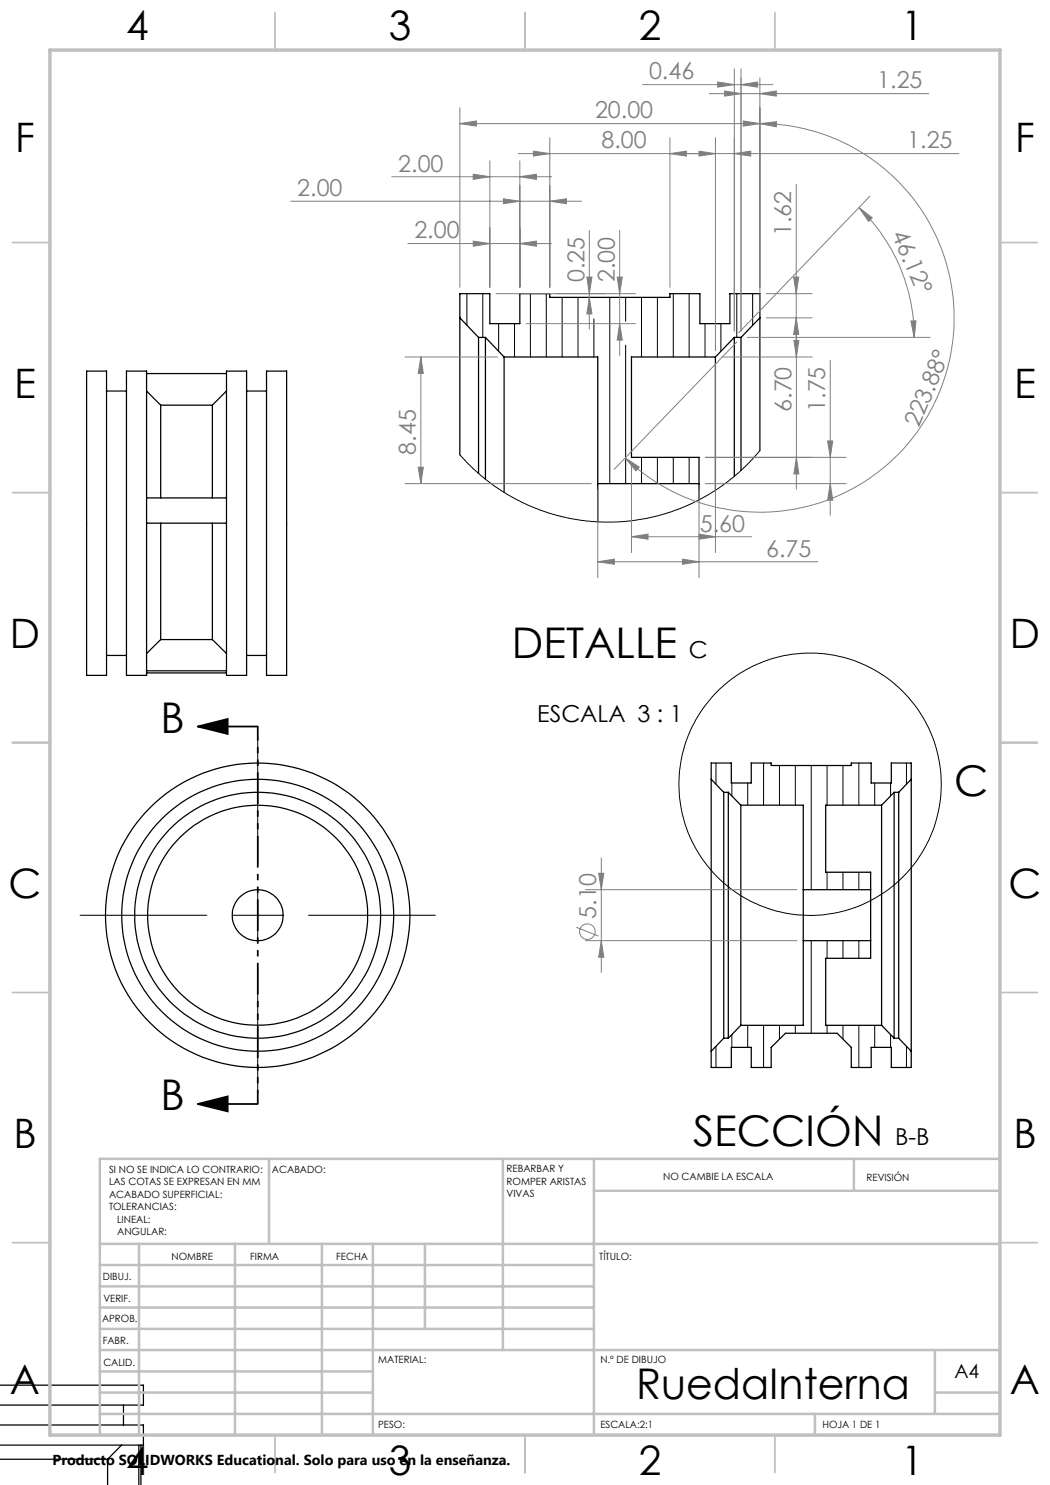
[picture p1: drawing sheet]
<svg xmlns="http://www.w3.org/2000/svg" width="210mm" height="297mm" viewBox="0 0 210 297" stroke-linecap="round" stroke-linejoin="round" font-family="sans-serif">
<g fill="none" stroke="#000" stroke-width=".25">
<path d="M17.3 74.2h4v60.9h-4zM21.3 78.2h4M25.3 74.2h4v60.9h-4zM29.3 78.2l2.8 2.8M29.3 74.7h16M45.3 74.2h4v60.9h-4zM45.3 78.2l-2.8 2.8M49.3 78.2h4M53.3 74.2h4v60.9h-4zM92 63.6v27.3M92 63.6v-4.9h6v6h6v-6h6v.8h24v-.8h6v6h6v-6h6v4.9M92 63.6l3.7 3.9"/>
<path d="M95.7 67.5v27.2M95.7 67.5h1.4M97.1 67.5v28.3M97.1 67.5l3.7 3.9M100.8 71.4v27.1M100.8 71.4h18.8v25.3M143.1 71.4v26.6M143.1 71.4h-16.8v20.1h13.5v5.2M146.9 67.5v27.8M146.9 67.5h1.3M146.9 67.5l-3.8 3.9M148.2 67.5v26.6"/>
<path d="M152 63.6v26.5M152 63.6l-3.8 3.9M29.3 99.6h16M32.1 81v18.6M32.1 81h10.4M42.5 81v18.6M119.6 96.7v7.7M119.6 96.7h20.2M139.8 96.7v3.3M29.3 104.6h16M32.1 104.6v23.3M42.5 104.6v23.3"/>
<path d="M21.3 131.1h4M29.3 134.2h16M29.3 134.6h16M32.1 127.9l-2.8 2.8M32.1 127.9h10.4M42.5 127.9l2.8 2.8M49.3 131.1h4M142.2 155.9v54.4M142.2 155.9v-3.3h4.1v4h3.9v-4h4v.5h16.1v-.5h3.9v4h4.1v-4h3.9v3.3M142.2 155.9l2.5 2.6M144.7 158.5v49.1M144.7 158.5h1"/>
<path d="M145.7 158.5v49.1M145.7 158.5l2.5 2.5M178.8 158.5v49.1M178.8 158.5h.9M178.8 158.5l-2.5 2.5M179.7 158.5v49.1M182.2 155.9v54.4M182.2 155.9l-2.5 2.6M148.2 161v44.1M148.2 161h12.5v16.9M160.7 177.9v10.2M160.7 177.9h13.4"/>
<path d="M174.1 177.9v10.2M176.3 161v44.1M176.3 161h-11.2v13.4h9v3.5M160.7 188.1v17h-12.5M160.7 188.1h13.4M174.1 188.1v3.6h-9v13.4h11.2M142.2 210.3v3.2h4.1v-4h3.9v4h4v-4l2.9-2.8h10.3l2.9 2.8v4h3.9v-4h4.1v4h3.9v-3.2M144.7 207.6l-2.5 2.7M144.7 207.6h1M148.2 205.1l-2.5 2.5M176.3 205.1l2.5 2.5M178.8 207.6h.9"/>
<path d="M179.7 207.6l2.5 2.7M-.1 277h28.8v4h-28.7M0 285h28.7v4h-28.7M0 291.8h21.5M21.5 291.8v5.3M24.3 289l-2.8 2.8M24.7 281v4M27.8 289v8.1M28.2 289v8.1"/>
<circle cx="51.5" cy="183" r="5.1"/>
<circle cx="51.5" cy="183" r="24.6"/>
<circle cx="51.5" cy="183" r="22"/>
<circle cx="51.5" cy="183" r="27.2"/>
<circle cx="51.5" cy="183.1" r="30.4"/>
</g>
<g fill="none" stroke="#000" stroke-width=".2">
<path d="M93.4 58.7v6.3M96.6 58.7v8.8M106.1 58.7v12.7M109.3 58.7v12.7M112.4 59.5v11.9M115.6 59.5v11.9M122 59.5v37.2M125.1 59.5v4.7M128.3 59.5v11.9M131.5 59.5v11.9M134.7 58.7v12.7M137.8 58.7v12.7"/>
<path d="M147.4 58.7v8.8M150.5 58.7v6.3M99.7 64.7v5.5M102.9 64.7v6.7M118.8 63.8v7.6M125.1 69v27.7M141 64.7v6.7M144.2 64.7v5.5M128.3 91.5v5.2M131.5 91.5v5.2M134.7 91.5v5.2M137.8 91.5v5.2"/>
<path d="M152 90.1l-3 3.2-2.6 2.3-2.9 2.2-4.4 2.5-3.1 1.4-4.4 1.4-5.1 1-3.7 .3-4.4-.1-4.5-.6-4-1-4.1-1.6-4.4-2.3-2.9-1.9-4-3.3-2.5-2.7M51.5 147.5v25.4M143.2 152.6v4.2M146.4 156.6v2.6M149.5 156.6v4.4M152.7 152.6v8.4M155.9 153.1v7.9M159.1 153.1v7.9M162.2 153.1v24.8M165.4 153.1v7.9M168.6 153.1v7.9M171.8 152.6v8.4"/>
<path d="M174.9 156.6v4.4M178.1 156.6v2.6M181.3 152.6v4.2M51.5 178v10.1M165.4 174.4v3.5M168.6 174.4v3.5M171.8 174.4v3.5M16 183.1h25.4M46.5 183.1h10.1M51.5 193.2v25.4M61.7 183.1h25.4M162.2 188.1v18.6"/>
<path d="M165.4 188.1v3.6M168.6 188.1v3.6M171.8 188.1v3.6M143.2 209.3v4.2M146.4 206.9v2.6M149.5 205.1v4.4M152.7 205.1v8.4M155.9 205.1v2.8M159.1 205.1v1.6M165.4 205.1v1.6M168.6 205.1v2.8M171.8 205.1v8.4"/>
<path d="M174.9 205.1v4.4M178.1 206.9v2.6M181.3 209.3v4.2"/>
<circle cx="162" cy="156.8" r="26.2"/>
</g>
<g fill="none" stroke="#808080" stroke-width=".2">
<path d="M128.5 16.9h26.1M141.9 18.7h43.9M143.5 16.4l3.4 .5-3.4 .5zM144.9 18.2l3.3 .5-3.3 .5zM146.9 13.8v52.4M148.2 16.9l3.3-.5v1zM148.2 13.8v52.4M152 18.7l3.3-.5v1zM152 15.6v46.7M78.4 35.3h31.9M92 24.7l3.3-.5v1zM92 21.6v35.9"/>
<path d="M92 24.7h60M94.7 34.9l3.3 .4-3.3 .6zM98 32.2v25.3M100.7 39.8l3.3 .4-3.3 .5zM103.6 30.7h88.2M104 35.3l3.3-.4v1zM104 32.2v25.3M106.7 30.2l3.3 .5-3.3 .5zM110 27.5v30M134 30.7l3.3-.5v1zM134 27.5v30M139.8 30.2l3.3 .5-3.3 .5z"/>
<path d="M143.1 27.5v42.6M146.9 30.7l3.2-.5v1zM148.7 24.2l3.3 .5-3.3 .5zM152 24.7l3.3-.4v1.1zM152 24.7a38.9 38.9 0 0 1 36 53.4 38.9 38.9 0 0 1-63 13.5M159.2 36.9v33M174 39.2l-26.3 27.4M58.1 40.2h58.2M81.6 48.7h28.7M94.7 48.2l3.3 .5-3.3 .5zM99.2 58.7h27.9M104 48.7l3.3-.5v1z"/>
<path d="M110 40.2l3.3-.4v.9zM117.4 55.4h1l-.5 3.3zM117.9 59.5l.5 3.3h-1zM117.9 46.1v19.7M123.4 55.4h1.1l-.6 3.3zM123.9 46.1v25M153.2 58.7h9.2M158.7 55.4h1l-.5 3.3zM171.8 41.5l2.6 2.1-.7 .7zM171.8 41.5a35.8 35.8 0 0 1 11 26M81 71.4h18.6M84.2 71.4l.5 3.3h-1.1z"/>
<path d="M84.2 71.4v25.3M105.2 64.7h21.9M123.9 64.7l.6 3.3h-1.1zM143.1 72.7v37.8M144.4 71.4h18.1M147.4 68.4l-24.6 25.5M149.5 67.5h36.5M153.2 63.6h9.2M158.8 68.1h1l-.5 3.3zM159.2 63.6l.5 3.3h-1zM159.3 65v32.8M166.1 72v31.1"/>
<path d="M182.2 64.2h1l-.4 3.3zM81 96.7h37.3M83.6 93.4h1.1l-.5 3.3zM119.6 98v17.5M125 91.6l2.8 1.8-.6 .8zM126.3 92.7v17.8M139.8 98v17.5M141.1 91.5h28.1M141.1 96.7h28.1M159.3 91.5l.5 3.3h-1zM165.5 88.2h1l-.4 3.3zM166.1 96.7l.4 3.3h-1z"/>
<path d="M119.6 112.4l3.3-.6v1.1zM119.6 112.4h43.9M126.3 107.3l3.3-.5v1zM126.3 107.3h24M136.5 111.8l3.3 .6-3.3 .5zM139.8 106.8l3.3 .5-3.3 .5zM117.1 177.9h42.3M119.7 174.7h1.1l-.5 3.2zM120.3 171.6v22.9M115.3 185.5l4.4 1.7M117.1 188.1h42.3M120.3 188.1l.5 3.3h-1.1z"/>
<circle cx="117.5" cy="186.3" r="1.55"/>
</g>
<path d="M39.5 145.3l6-1.5v3zM39.5 145.3h12M39.5 220.8l6-1.5v3zM39.5 220.8h12" fill="none" stroke="#000" stroke-width=".35"/>
<path d="M51.6 145.3v75.5" fill="none" stroke="#000" stroke-width=".35" stroke-dasharray="6.3 1.3 1.3 1.3 1.3 1.3" stroke-dashoffset="3.5" stroke-linecap="butt"/>
<g fill="none" stroke="#c0c0c0" stroke-width=".35">
<path d="M55 2.5v7.5M105 2.5v7.5M155 2.5v7.5M2.5 48.5h7.5M200 48.5h7.5M2.5 98.5h7.5M200 98.5h7.5M2.5 148.5h7.5M200 148.5h7.5M2.5 198.5h7.5M200 198.5h7.5M2.5 248.5h7.5"/>
<path d="M200 248.5h7.5M55 287v7.5M105 287v7.5M155 287v7.5"/>
</g>
<g fill="none" stroke="#c0c0c0" stroke-width=".5">
<path d="M53.8 231.8v17M100.6 231.8v38.2M118.8 231.8v55.2M118.8 238.2h81.2M170.8 231.8v6.4M200 231.8h-180v55.2M20 248.8h180M20 257.3h98.8M20 253h98.8M27.8 248.8v38.2M47 248.8v38.2M64.4 248.8v38.2"/>
<path d="M74.6 248.8v38.2M85 248.8v17M20 265.8h98.8M20 261.5h98.8M20 278.5h54.6M20 274.3h54.6M20 270h180M187 278.5h13M187 270v12.8M20 282.8h180M163 282.8v4.2"/>
</g>
<path d="M10 10h190v277h-190z" fill="none" stroke="#c0c0c0" stroke-width=".7"/>
<path d="M39.5 145.3l6-1.5v3zM39.5 220.8l6-1.5v3z" fill="#000"/>
<g fill="#808080">
<path d="M182.2 64.2h1l-.4 3.3zM171.8 41.5l2.6 2.1-.7 .7z"/>
<path d="M134 30.7l3.3-.5v1zM106.7 30.2l3.3 .5-3.3 .5zM104 48.7l3.3-.5v1zM94.7 48.2l3.3 .5-3.3 .5zM110 40.2l3.3-.4v.9zM100.7 39.8l3.3 .4-3.3 .5zM104 35.3l3.3-.4v1zM94.7 34.9l3.3 .4-3.3 .6z"/>
<path d="M92 24.7l3.3-.5v1zM148.7 24.2l3.3 .5-3.3 .5zM144.9 18.2l3.3 .5-3.3 .5zM152 18.7l3.3-.5v1zM139.8 30.2l3.3 .5-3.3 .5zM146.9 30.7l3.2-.5v1zM126.3 107.3l3.3-.5v1zM139.8 106.8l3.3 .5-3.3 .5z"/>
<path d="M119.6 112.4l3.3-.6v1.1zM136.5 111.8l3.3 .6-3.3 .5z"/>
<path d="M143.5 16.4l3.4 .5-3.4 .5zM148.2 16.9l3.3-.5v1z"/>
<path d="M152 24.7l3.3-.4v1.1zM125 91.6l2.8 1.8-.6 .8z"/>
<path d="M117.9 59.5l.5 3.3h-1zM117.4 55.4h1l-.5 3.3z"/>
<path d="M159.2 63.6l.5 3.3h-1zM158.7 55.4h1l-.5 3.3zM159.3 91.5l.5 3.3h-1zM158.8 68.1h1l-.5 3.3zM166.1 96.7l.4 3.3h-1zM165.5 88.2h1l-.4 3.3z"/>
<path d="M123.9 64.7l.6 3.3h-1.1zM123.4 55.4h1.1l-.6 3.3z"/>
<path d="M119.7 174.7h1.1l-.5 3.2zM120.3 188.1l.5 3.3h-1.1zM84.2 71.4l.5 3.3h-1.1zM83.6 93.4h1.1l-.5 3.3z"/>
</g>
<g font-size="8.5">
<text x="102.4" y="131.6">DETALLE</text>
<text x="32.1" y="146.6">B</text>
<text x="190.8" y="159.2">C</text>
<text x="32.1" y="222.1">B</text>
<text x="138.6" y="229.1">SECCIÓN</text>
<text x="127.2" y="279.7">RuedaInterna</text>
</g>
<g font-size="8.1">
<text x="25.2" y="8">4</text>
<text x="77.7" y="8">3</text>
<text x="127.7" y="8">2</text>
<text x="180.2" y="8">1</text>
<text x="3" y="30.4">F</text>
<text x="203" y="30.4">F</text>
<text x="2.8" y="79.6">E</text>
<text x="202.8" y="79.6">E</text>
<text x="2" y="129.6">D</text>
<text x="202" y="129.6">D</text>
<text x="1.7" y="179.6">C</text>
<text x="201.7" y="179.6">C</text>
<text x="2.7" y="229.6">B</text>
<text x="202.7" y="229.6">B</text>
<text x="2" y="278.9">A</text>
<text x="202" y="278.9">A</text>
<text x="25.2" y="295">4</text>
<text x="77.7" y="295">3</text>
<text x="127.7" y="295">2</text>
<text x="180.2" y="295">1</text>
</g>
<g font-size="4.7" fill="#808080">
<text x="129.8" y="15.9">0.46</text>
<text x="175.5" y="17.7">1.25</text>
<text x="119" y="23.7">20.00</text>
<text x="120.3" y="29.7">8.00</text>
<text x="181.5" y="29.7">1.25</text>
<text x="79.7" y="34.3">2.00</text>
<text x="59.5" y="39.2">2.00</text>
<text x="82.9" y="47.7">2.00</text>
<text x="158.2" y="47.2" transform="rotate(-90 158.2 47.2)">1.62</text>
<text x="178.3" y="46.7" transform="rotate(67 178.3 46.7)">46.12°</text>
<text x="116.9" y="56.4" transform="rotate(-90 116.9 56.4)">0.25</text>
<text x="122.9" y="56.4" transform="rotate(-90 122.9 56.4)">2.00</text>
<text x="158.3" y="82.4" transform="rotate(-90 158.3 82.4)">6.70</text>
<text x="165.1" y="82.4" transform="rotate(-90 165.1 82.4)">1.75</text>
<text x="183.7" y="85.7" transform="rotate(-67 183.7 85.7)">223.88°</text>
<text x="83.2" y="90.9" transform="rotate(-90 83.2 90.9)">8.45</text>
<text x="140" y="106.3">5.60</text>
<text x="153.2" y="111.3">6.75</text>
<text x="119.2" y="183.7" transform="rotate(-90 119.2 183.7)">5.10</text>
</g>
<g font-size="4.7">
<text x="137.8" y="131.6">C</text>
<text x="107.5" y="144.3">ESCALA 3 : 1</text>
<text x="179" y="229.1">B-B</text>
</g>
<text font-size="3.9" x="190.9" y="275.5">A4</text>
<text font-size="2.9" x="10.5" y="292.9">Producto SOLIDWORKS Educational. Solo para uso en la enseñanza.</text>
<g font-size="2">
<text x="21.8" y="234.6">SI NO SE INDICA LO CONTRARIO:</text>
<text x="21.8" y="237.1">LAS COTAS SE EXPRESAN EN MM</text>
<text x="21.8" y="239.6">ACABADO SUPERFICIAL:</text>
<text x="54.4" y="234.6">ACABADO:</text>
<text x="101.3" y="234.5">REBARBAR Y</text>
<text x="101.3" y="237">ROMPER ARISTAS</text>
<text x="101.3" y="239.5">VIVAS</text>
<text x="132.6" y="236">NO CAMBIE LA ESCALA</text>
<text x="173.3" y="236.2">REVISIÓN</text>
<text x="21.8" y="242.1">TOLERANCIAS:</text>
<text x="23.4" y="244.6">LINEAL:</text>
<text x="23.4" y="247.1">ANGULAR:</text>
<text x="34.3" y="252">NOMBRE</text>
<text x="50" y="251.9">FIRMA</text>
<text x="67.2" y="251.9">FECHA</text>
<text x="119.9" y="251.9">TÍTULO:</text>
<text x="20.6" y="256.1">DIBUJ.</text>
<text x="20.7" y="260.3">VERIF.</text>
<text x="20.4" y="264.4">APROB.</text>
<text x="20.5" y="268.8">FABR.</text>
<text x="20.7" y="273.1">CALID.</text>
<text x="75.6" y="272.5">MATERIAL:</text>
<text x="120.1" y="272.5">N.º DE DIBUJO</text>
<text x="75.6" y="285.5">PESO:</text>
<text x="120.1" y="285.6">ESCALA:2:1</text>
<text x="164.5" y="285.6">HOJA 1 DE 1</text>
</g>
</svg>
